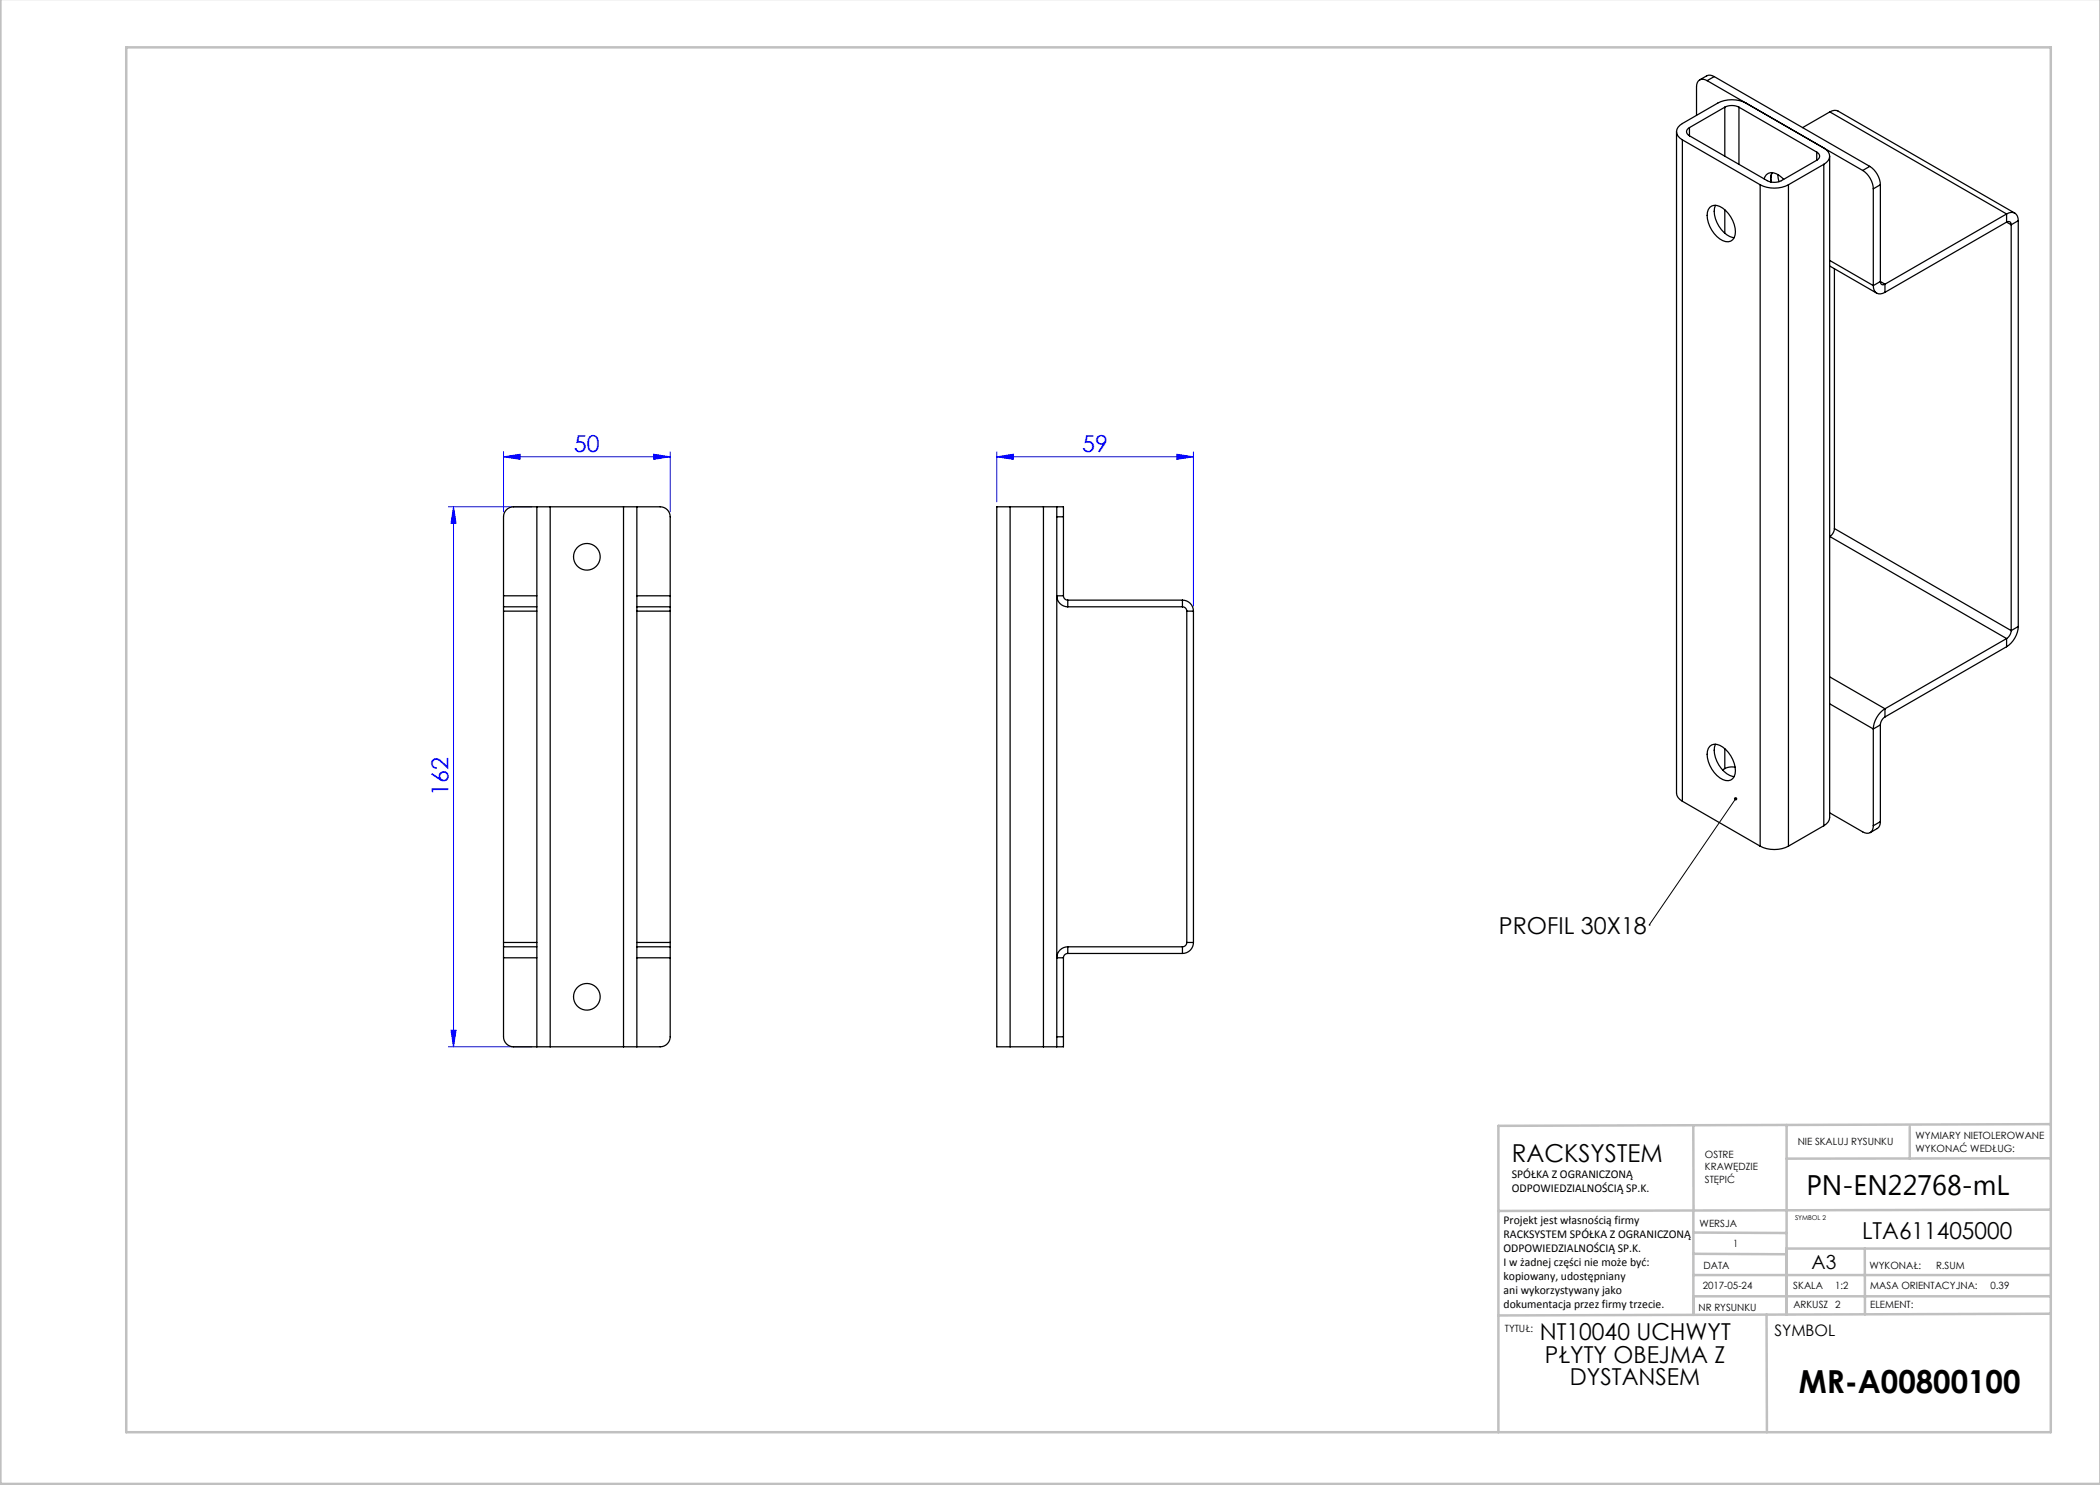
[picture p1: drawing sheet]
<svg xmlns="http://www.w3.org/2000/svg" width="420mm" height="297mm" viewBox="0 0 420 297" stroke-linecap="round" stroke-linejoin="round" font-family="sans-serif">
<g fill="none" stroke="#00f" stroke-width=".2">
<path d="M100.7 91.4l3.3-.5v1zM100.7 90.4v12M100.7 91.4h33.3M130.7 90.9l3.3 .5-3.3 .5zM134 90.4v12M199.4 91.4l3.3-.5v1zM199.4 91.4h39.3M199.4 90.4v10M235.4 90.9l3.3 .5-3.3 .5zM238.7 90.4v30.8M89.7 101.4h16.7M90.7 101.4l.5 3.3h-1z"/>
<path d="M90.7 101.4v108M89.7 209.4h16.7M90.2 206.1h1l-.5 3.3z"/>
</g>
<path d="M347.1 159.8l-17.3 25.2M329.8 185h.1" fill="none" stroke="#000" stroke-width=".2"/>
<g fill="none" stroke="#c0c0c0" stroke-width=".5">
<path d="M.1 -.1v296.9h419.9M25.2 9.5h385v276.9h-385zM338.7 225.2v16.9M357.3 225v37.9M382 225.4v6.3M410.1 224.8l-110.4 .4v61.2M410.1 231.7h-52.8M338.7 259.3h71.5M338.7 255h71.5M338.7 250.8l18.6 .1M338.7 246.5l18.6 .1M338.7 242.1v20.9"/>
<path d="M373 249.7v13.2M410.1 241.9l-110.4 .3M410.2 249.7h-52.9v13.2M353.3 262.9l.1 23.5M410.2 262.7l-110.5 .4"/>
</g>
<path d="M346.9 159.6l.4-.1-.2 .3 .2-.3a.34 .34 0 0 1 .1 .5 .34 .34 0 0 1-.5 0 .34 .34 0 0 1 0-.4z" fill="#000"/>
<g fill="#00f">
<path d="M100.7 91.4l3.3-.5v1zM130.7 90.9l3.3 .5-3.3 .5zM199.4 91.4l3.3-.5v1zM235.4 90.9l3.3 .5-3.3 .5z"/>
<path d="M90.7 101.4l.5 3.3h-1zM90.2 206.1h1l-.5 3.3z"/>
</g>
<g fill="none" stroke="#000" stroke-width=".25">
<path d="M341.4 16.1a1.29 1.29 0 0 0-1.5-.1 1.29 1.29 0 0 0-.6 1.4v5.7M341.4 16.1l31.1 18M342.8 15.3a1.5 1.5 0 0 0-1.5-.1l-1.4 .8M342.8 15.3l-1.4 .8M342.8 15.3l31.2 18M335.3 26.3v132.3a2 2 0 0 0 1.2 1.7M336.5 28l15.5 9M336.5 28v132.3M337.9 25.5a.86 .86 0 0 0-.6 .8 .86 .86 0 0 0 .6 .9M337.9 27.2l15.5 8.9a3.1 3.1 0 0 0 2.9 0l7-4M337.9 25.5v1.7M345 21.4a3.1 3.1 0 0 1 2.8 0"/>
<path d="M345 21.4l-7.1 4.1M345 21.4v9.8M347.8 21.4l15.5 9M347.8 21.4v11.5M349.2 20.6a6.3 6.3 0 0 0-5.7 0l-7 4.1a1.72 1.72 0 0 0-1.2 1.6 1.72 1.72 0 0 0 1.2 1.7M352 37a6.3 6.3 0 0 0 5.7 0M352 37v132.2M352.8 35.8a1.59 1.59 0 0 1 2.5-1l1.4 1.1M354.4 34.5a2.98 2.98 0 0 0-.2 1.9M355.6 34.9l.2 1.4M357.7 37v132.2M363.3 30.4a.86 .86 0 0 1 .6 .8 .86 .86 0 0 1-.6 .9"/>
<path d="M363.3 30.4v1.7M364.8 29.6a1.72 1.72 0 0 1 1.1 1.6 1.72 1.72 0 0 1-1.1 1.7M364.8 32.9l-7.1 4.1M364.8 32.9v132.2M365.9 31.2v132.3a2 2 0 0 1-1.1 1.6M366 22.4a1.65 1.65 0 0 1 1.6-.2l35.4 20.4M366 22.4l-5.5 3.1M366 22.4l35.3 20.4M372.5 34.1a4.7 4.7 0 0 1 2.2 3.7M374 33.3a4.7 4.7 0 0 1 2.1 3.7M374 33.3l-1.5 .8M374.7 37.8v19.3"/>
<path d="M376.1 37l-1.4 .8M376.1 37v19.3M342 41.5a2.3 2.3 0 0 1 3.1 .6 5.4 5.4 0 0 1 1.7 5.4 1.8 1.8 0 0 1-2.8 .3 6 6 0 0 1-2.5-5.4zM343.1 41.1a5.5 5.5 0 0 0 2.9 6.2l.8 .2M345 42v4.6M365.9 53.2l9.4 5.4M365.9 52.1l8.8 5M366.9 53.7v52M374.7 57.1a1.42 1.42 0 0 0 .6 1.5 1.42 1.42 0 0 0 1.7-.1M376.1 56.3a.56 .56 0 0 0 .2 .6 .56 .56 0 0 0 .7-.1M376.1 56.3l-1.4 .8M376.1 56.3l.9 .5"/>
<path d="M377 56.8v1.7M401.3 42.8a1.42 1.42 0 0 1 1.7-.2 1.42 1.42 0 0 1 .7 1.5M401.3 44.4a.56 .56 0 0 1 .7 0 .56 .56 0 0 1 .2 .6M401.3 42.8l-24.3 14M401.3 42.8v1.6M401.3 44.4l-24.3 14.1M401.3 44.4l.9 .6M402.2 45v81.1M403.7 44.1l-1.5 .9M403.7 44.1v81.2M100.7 119.2v2.2M100.7 119.2h6.7"/>
<path d="M107.4 101.4h-4.7a2 2 0 0 0-2 2v15.8M107.4 101.4h2.6M107.4 101.4v108M110 101.4h14.7M110 101.4v108M124.7 101.4h2.7M124.7 101.4v108M127.4 101.4h4.6a2 2 0 0 1 2 2v15.8M127.4 101.4v108M127.4 119.2h6.6M134 119.2v2.2M202 101.4h-2.6v108h2.6"/>
<path d="M202 101.4h6.7M202 101.4v108M208.7 101.4h2.7M208.7 101.4v108M211.4 101.4h1.3v2M211.4 101.4v2M211.4 103.4v104M211.4 103.4h1.3M212.7 119.2a.87 .87 0 0 0 .9 .8M212.7 119.2h-1.3a2.2 2.2 0 0 0 2.2 2.2M212.7 103.4v15.8M366 107.3l35.3 20.4"/>
<path d="M366 107.3h-.1M366.9 105.7a2.03 2.03 0 0 1-.9 1.6M366.9 105.7l35.3 20.4M100.7 121.4v.8M100.7 122.2v66.3M100.7 121.4h6.7M100.7 122.2h6.7M127.4 121.4h6.6M127.4 122.2h6.6M134 121.4v.8M134 122.2v66.3M213.6 121.4h22.9"/>
<path d="M213.6 120h22.9M213.6 120v1.4M236.5 120a2.2 2.2 0 0 1 2.2 2.2M236.5 121.4a.87 .87 0 0 1 .9 .8M236.5 120v1.4M237.4 122.2h1.3M237.4 122.2v66.3M238.7 122.2v66.3M365.9 135.4l11.1 6.4M401.3 127.7v1.6M401.3 127.7l-24.3 14.1M401.3 129.3l-24.3 14.1"/>
<path d="M402.2 126.1a2.03 2.03 0 0 1-.9 1.6M403.7 125.3a5.2 5.2 0 0 1-2.4 4M403.7 125.3l-1.5 .8M342 149.3a2.3 2.3 0 0 1 3.1 .6 5.4 5.4 0 0 1 1.7 5.4 1.8 1.8 0 0 1-2.8 .3 6 6 0 0 1-2.5-5.4zM343.1 148.8a5.5 5.5 0 0 0 2.9 6.3l.8 .2M345 153.7l-.5 .3M345 149.7v4M347 153.4h-1l-1 .3M365.9 140.8l8.8 5M374.7 145.8v19.3M376.1 145v19.3M376.1 145l-1.4 .8"/>
<path d="M377 141.8a5.2 5.2 0 0 0-2.3 4M377 143.4a2.03 2.03 0 0 0-.9 1.6M377 141.8v1.6M336.5 160.3l15.5 8.9M352 169.2a6.3 6.3 0 0 0 5.7 0M364.8 165.1l-7.1 4.1M365.9 162.6l6.6 3.8a1.29 1.29 0 0 0 1.5 .1 1.29 1.29 0 0 0 .7-1.4M376.1 164.3a1.5 1.5 0 0 1-.6 1.4l-1.5 .8M376.1 164.3l-1.4 .8M100.7 191.6v15.8a2 2 0 0 0 2 2h4.7M100.7 189.4v2.2M100.7 188.5v.9"/>
<path d="M100.7 189.4h6.7M100.7 191.6h6.7M100.7 188.5h6.7M127.4 189.4h6.6M127.4 191.6h6.6M127.4 188.5h6.6M134 191.6v15.8a2 2 0 0 1-2 2h-4.6M134 189.4v2.2M134 188.5v.9M212.7 191.6v15.8M213.6 189.4a2.2 2.2 0 0 0-2.2 2.2h1.3M213.6 190.7a.87 .87 0 0 0-.9 .9"/>
<path d="M213.6 189.4h22.9M213.6 189.4v1.3M213.6 190.7h22.9M236.5 189.4v1.3M237.4 188.5a.87 .87 0 0 1-.9 .9M237.4 188.5h1.3M238.7 188.5a2.2 2.2 0 0 1-2.2 2.2M107.4 209.4h2.6M110 209.4h14.7M124.7 209.4h2.7M202 209.4h6.7M208.7 209.4h2.7"/>
<path d="M211.4 207.4v2M211.4 207.4h1.3M212.7 207.4v2h-1.3"/>
<circle cx="117.4" cy="111.4" r="2.67"/>
<circle cx="117.4" cy="199.4" r="2.67"/>
</g>
<text font-size="6.3" x="359.7" y="278.5">MR-A00800100</text>
<text font-size="5.6" x="361.3" y="239.1">PN-EN22768-mL</text>
<text font-size="4.9" x="302.4" y="232.4">RACKSYSTEM</text>
<g font-size="4.7" fill="#00f">
<text x="114.8" y="90.3">50</text>
<text x="216.4" y="90.3">59</text>
<text x="89.7" y="159.2" transform="rotate(-90 89.7 159.2)">162</text>
</g>
<g font-size="4.7">
<text x="299.8" y="186.7">PROFIL 30X18</text>
<text x="372.4" y="247.8">LTA611405000</text>
<text x="308" y="268.1">NT10040 UCHWYT</text>
<text x="309" y="272.6">PŁYTY OBEJMA Z</text>
<text x="314" y="277.1">DYSTANSEM</text>
</g>
<text font-size="3.9" x="362.3" y="253.8">A3</text>
<text font-size="3.2" x="354.9" y="267.2">SYMBOL</text>
<g font-size="2.4">
<text x="302.4" y="235.6">SPÓŁKA Z OGRANICZONĄ</text>
<text x="302.4" y="238.4">ODPOWIEDZIALNOŚCIĄ SP.K.</text>
<text x="300.7" y="244.7">Projekt jest własnością firmy</text>
<text x="300.7" y="247.5">RACKSYSTEM SPÓŁKA Z OGRANICZONĄ</text>
<text x="300.7" y="250.3">ODPOWIEDZIALNOŚCIĄ SP.K.</text>
<text x="300.7" y="253.1">I w żadnej części nie może być:</text>
<text x="300.7" y="256">kopiowany, udostępniany</text>
<text x="300.7" y="258.8">ani wykorzystywany jako</text>
<text x="300.7" y="261.6">dokumentacja przez firmy trzecie.</text>
</g>
<g font-size="2">
<text x="383.1" y="227.9">WYMIARY NIETOLEROWANE</text>
<text x="341" y="231.6">OSTRE</text>
<text x="359.5" y="228.9">NIE SKALUJ RYSUNKU</text>
<text x="383.1" y="230.4">WYKONAĆ WEDŁUG:</text>
<text x="341" y="234.1">KRAWĘDZIE</text>
<text x="341" y="236.6">STĘPIĆ</text>
<text x="339.9" y="245.4">WERSJA</text>
<text x="346.6" y="249.5">1</text>
<text x="340.5" y="257.7">2017-05-24</text>
<text x="340.7" y="253.8">DATA</text>
<text x="358.7" y="257.7">SKALA</text>
<text x="367" y="257.7">1:2</text>
<text x="373.9" y="253.8">WYKONAŁ:</text>
<text x="374.1" y="257.7">MASA ORIENTACYJNA:</text>
<text x="387.2" y="253.8">R.SUM</text>
<text x="398.1" y="257.7">0.39</text>
<text x="339.7" y="262.3">NR RYSUNKU</text>
<text x="358.7" y="261.7">ARKUSZ 2</text>
<text x="374.1" y="261.7">ELEMENT:</text>
<text x="301" y="266.4">TYTUŁ:</text>
</g>
<text font-size="1.3" x="359" y="244">SYMBOL 2</text>
</svg>
